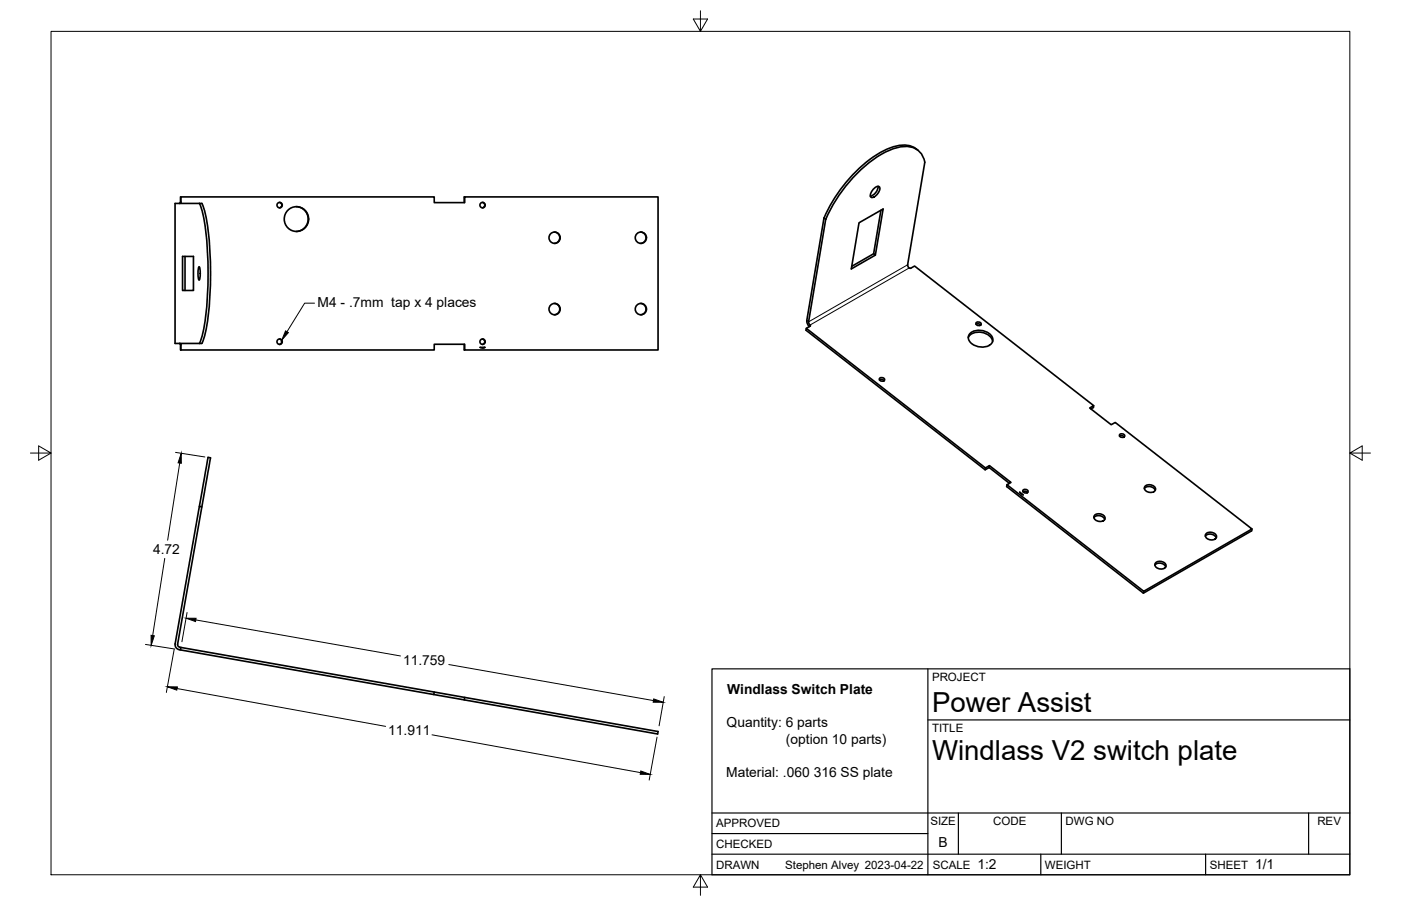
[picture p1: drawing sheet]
<svg xmlns="http://www.w3.org/2000/svg" width="432mm" height="279mm" viewBox="0 0 432 279" stroke-linecap="round" stroke-linejoin="round" font-family="sans-serif">
<!-- layer: Visible -->
<g fill="none" stroke="#000" stroke-width=".51">
<path d="M269.2 58.3l.4-.3a.94 .94 0 0 1 1.6-.1 3.2 3.2 0 0 1-2.6 3 1.47 1.47 0 0 1 .3-2.2zM270.6 57.5a3.3 3.3 0 0 1-2.4 3M282.9 46.3a7.1 7.1 0 0 0-7.2-1.1 35.3 35.3 0 0 0-16.3 12.7l-3.4 5.3-2 4M285 50.1l-5.2 31.6 .4 .9M285 50a6 6 0 0 0-7.9-4.6 32.2 32.2 0 0 0-16.4 12l-3.9 5.7-2.3 4.5M55.4 62.7l.3-.2 .1-1.8h78v1.8h9.4v-1.8h59.6v47.2h-59.6v-1.7h-9.4v1.7h-78M55.8 60.7l-.2 1.6-.3 .4M56.3 79.1h3.3v10.5h-3.3zM57 79.1v10.5M61.5 62.7a58.9 58.9 0 0 1 2.6 19.7v3.8a58.9 58.9 0 0 1-2.6 19.7M62.2 62.7h-8.2v43.2h8.2M62.2 62.7a58.9 58.9 0 0 1 2.7 19.7v3.8a58.9 58.9 0 0 1-2.7 19.7"/>
<path d="M86.1 62.4a.84 .84 0 0 1 .8 .9 .84 .84 0 0 1-.8 .8M91.3 63.7a3.8 3.8 0 0 1 3.7 3.9 3.8 3.8 0 0 1-3.7 3.8M143.2 60.7l-.1 1.8M148.7 62.4a.84 .84 0 0 1 .7 .9 .84 .84 0 0 1-.7 .8M170.9 71.6a1.75 1.75 0 0 1 1.6 1.7 1.75 1.75 0 0 1-1.6 1.8M197.5 71.6a1.75 1.75 0 0 1 1.6 1.7 1.75 1.75 0 0 1-1.6 1.8M254 67.2l.5 .4M254 67.2l-5.3 31.6M254.5 67.6l-5.3 31.6 .6 1.3-1.3 .8-.1 .5 55.2 43.1 1.3-.7 6.2 4.9M269.3 78.3l-6.8 3.8M271.5 64.8l-2.2 13.5 .5 .4-7.4 4.2 2.4-14.2 7.4-4.2-2.4 14.2M61.3 82.4l.1-.1a6.3 6.3 0 0 1 0 4.1 6.5 6.5 0 0 1-.1-4z"/>
<path d="M170.9 93.6a1.75 1.75 0 0 1 1.6 1.7 1.75 1.75 0 0 1-1.6 1.8M197.5 93.6a1.75 1.75 0 0 1 1.6 1.7 1.75 1.75 0 0 1-1.6 1.8M248.7 98.8l.1 .8 .7 1.1M280.2 82.6l.5 .1M280.7 82.7l1.2-.7 55.2 43.1-1.2 .7 6.6 5.2 1.2-.7 42.2 32.8-33.4 19.3-42.2-32.9 1.3-.7-6.7-5.2-1.2 .7-55.2-43M300.8 99.6a.87 .87 0 0 1 1-.3 .87 .87 0 0 1 .6 .8 .87 .87 0 0 1-1 .3 .87 .87 0 0 1-.6-.8zM55.3 105.9l.3 .2 .2 1.8M55.4 105.9l.4 .4v1.6M86.1 104.5a.84 .84 0 0 1 .8 .9 .84 .84 0 0 1-.8 .8M143.1 106.2l.1 1.7M148 107.1h1.5l-.8 .2-.7-.2M148.7 104.5a.84 .84 0 0 1 .7 .9 .84 .84 0 0 1-.7 .8"/>
<path d="M149.3 107.1l-.6 .2M271.1 116.7a.87 .87 0 0 1 .9-.2 .87 .87 0 0 1 .6 .8 .87 .87 0 0 1-1 .2 .87 .87 0 0 1-.5-.8zM271.1 117.2l.7-.2 .7 .4M298.4 104.1a4.1 4.1 0 0 1 5.6-1.1 3 3 0 0 1 1.9 2.4M299 102.8a4.6 4.6 0 0 1 7 1.7 2.94 2.94 0 0 1-3.8 2.5 3.6 3.6 0 0 1-3.7-3.2zM300.9 100l.7-.1 .7 .4M337.1 125.1l-.1 .6-.8 .4M345.1 134a.87 .87 0 0 1 .9-.2 .87 .87 0 0 1 .6 .8 .87 .87 0 0 1-1 .3 .87 .87 0 0 1-.5-.9zM345.1 134.5l.7-.1 .7 .3M61.4 156.2l-7.4 42.4M62.2 156.3l2.7-15.1-.8-.1-2.7 15.1 .8 .1-7.5 42.4M303.7 144.3l-.1 .6"/>
<path d="M304.9 143.6v.6M310.3 149.5v.6l42.1 32.8 33.4-19.2 .1-.6M314.3 151.8l1 .8zM315.3 151.2a.87 .87 0 0 1 1-.3 .87 .87 0 0 1 .5 .9 .87 .87 0 0 1-1 .2 .87 .87 0 0 1-.5-.8zM315.3 151.6l.8-.1 .6 .4M337.1 159.6a2.06 2.06 0 0 1 3.4 .6M337.3 159a1.96 1.96 0 0 1 3.3 1 1.88 1.88 0 0 1-2 .8 1.88 1.88 0 0 1-1.4-1.5zM352.7 150.7a2.06 2.06 0 0 1 3.3 .5M352.9 150a1.96 1.96 0 0 1 3.2 1 1.88 1.88 0 0 1-1.9 .8 1.88 1.88 0 0 1-1.5-1.5zM355.9 174.3a2.06 2.06 0 0 1 3.4 .5M356.1 173.6a1.96 1.96 0 0 1 3.3 1 1.88 1.88 0 0 1-2 .8 1.88 1.88 0 0 1-1.4-1.4zM371.5 165.3a2.06 2.06 0 0 1 3.3 .6"/>
<path d="M371.7 164.6a1.96 1.96 0 0 1 3.2 1.1 1.88 1.88 0 0 1-1.9 .8 1.88 1.88 0 0 1-1.5-1.5zM54 198.5a1.69 1.69 0 0 0 1.6 1.9l.2-.7a1.04 1.04 0 0 1-1.1-1M55.8 199.7l147 25.9-.1 .8-147.1-26M352.5 182.4l-.1 .5M133.8 213.4l-.1 .8M143.2 215.1l-.1 .7"/>
<circle cx="86.2" cy="63.3" r=".82"/>
<circle cx="91.3" cy="67.5" r="3.8"/>
<circle cx="148.7" cy="63.3" r=".82"/>
<circle cx="170.9" cy="73.3" r="1.74"/>
<circle cx="197.5" cy="73.3" r="1.74"/>
<circle cx="170.9" cy="95.3" r="1.74"/>
<circle cx="197.5" cy="95.3" r="1.74"/>
<circle cx="86.2" cy="105.4" r=".82"/>
<circle cx="148.7" cy="105.4" r=".82"/>
</g>
<!-- layer: Visible Narrow -->
<path d="M279.7 81.7l-30.5 17.6-.5-.5M280.2 82.7l-30.5 17.5-.1 .4" fill="none" stroke="#000" stroke-width=".31"/>
<!-- layer: Border -->
<path d="M15.7 9.7h400.3v260.1h-400.3zM215.9 3.3v6.4l-2.2-3.8h4.4l-2.2 3.8M9.4 139.7h6.3l-3.8-2.2v4.4l3.8-2.2M416 139.7l3.8 2.2v-4.4l-3.8 2.2h6.4M215.9 269.8l2.2 3.8h-4.4l2.2-3.8v6.3" fill="none" stroke="#000" stroke-width=".31"/>
<!-- layer: Titleblock -->
<path d="M219.4 206.3h196.6v63.5h-196.6zM286 206.3v63.5M286 222h130M219.4 257.1h66.6M219.4 250.7h196.6M295.4 250.7v12.7M327.1 250.7v12.7M403.3 250.7v12.7M219.4 263.4h196.6M320.8 263.4v6.4M371.6 263.4v6.4" fill="none" stroke="#000" stroke-width=".36"/>
<!-- layer: FD_Dimensions -->
<path d="M54.1 139.5l9 1.4M55.4 142.8l-3.7 23.8M50.8 172.2l-3.7 23.8M44.8 198.7l9.1 1.5M57.7 188.9l-1.6 9M60.3 191.2l63.1 11.1M53.7 200.3l-2.4 13.3M54.6 212.3l64.3 11.7M138.3 204.9l63.1 11.1M204.7 214.8l-1.6 9M133.2 226.6l64.2 11.7M202.5 227.3l-2.4 13.3" fill="none" stroke="#000" stroke-width=".31"/>
<path d="M55.9 139.8v3.1l-1-.2zM46.6 195.9l1 .2-1 2.9zM57.3 190.6l3.1 .1-.1 1zM51.6 211.8h3.1l-.2 1zM201.5 215.5l2.9 1.1h-3.1zM197.5 237.8l2.9 1h-3.1z" fill="#000" stroke="#000" stroke-width=".31"/>
<!-- layer: Leaders -->
<path d="M88 102l.9 .6-2.1 2.3z" fill="#000" stroke="#000" stroke-width=".31"/>
<path d="M96.9 93.5h-3l-5.4 8.8" fill="none" stroke="#000" stroke-width=".31"/>
<g font-size="8.5">
<text x="287.3" y="219.5">Power Assist</text>
<text x="287.3" y="234.5">Windlass V2 switch plate</text>
</g>
<g font-size="4.3">
<text x="97.9" y="94.6">M4 - .7mm tap x 4 places</text>
<text x="47.2" y="170.9">4.72</text>
<text x="124.2" y="205.1">11.759</text>
<text x="224.1" y="214">Windlass Switch Plate</text>
<text x="119.7" y="226.8">11.911</text>
<text x="223.9" y="224.2">Quantity: 6 parts</text>
<text x="242.2" y="229.3">(option 10 parts)</text>
<text x="223.8" y="239.5">Material: .060 316 SS plate</text>
<text x="289.3" y="261.2">B</text>
<text x="301.2" y="268.1">1:2</text>
<text x="386.8" y="268.1">1/1</text>
</g>
<g font-size="3.5">
<text x="287.3" y="210.1">PROJECT</text>
<text x="287.3" y="225.8">TITLE</text>
<text x="220.7" y="255.2">APPROVED</text>
<text x="286.7" y="254.5">SIZE</text>
<text x="306.1" y="254.5">CODE</text>
<text x="328.4" y="254.5">DWG NO</text>
<text x="406" y="254.5">REV</text>
<text x="220.7" y="261.5">CHECKED</text>
<text x="220.7" y="267.9">DRAWN</text>
<text x="242" y="267.9">Stephen Alvey 2023-04-22</text>
<text x="287.5" y="267.9">SCALE</text>
<text x="322.1" y="267.9">WEIGHT</text>
<text x="372.9" y="267.9">SHEET</text>
</g>
</svg>
